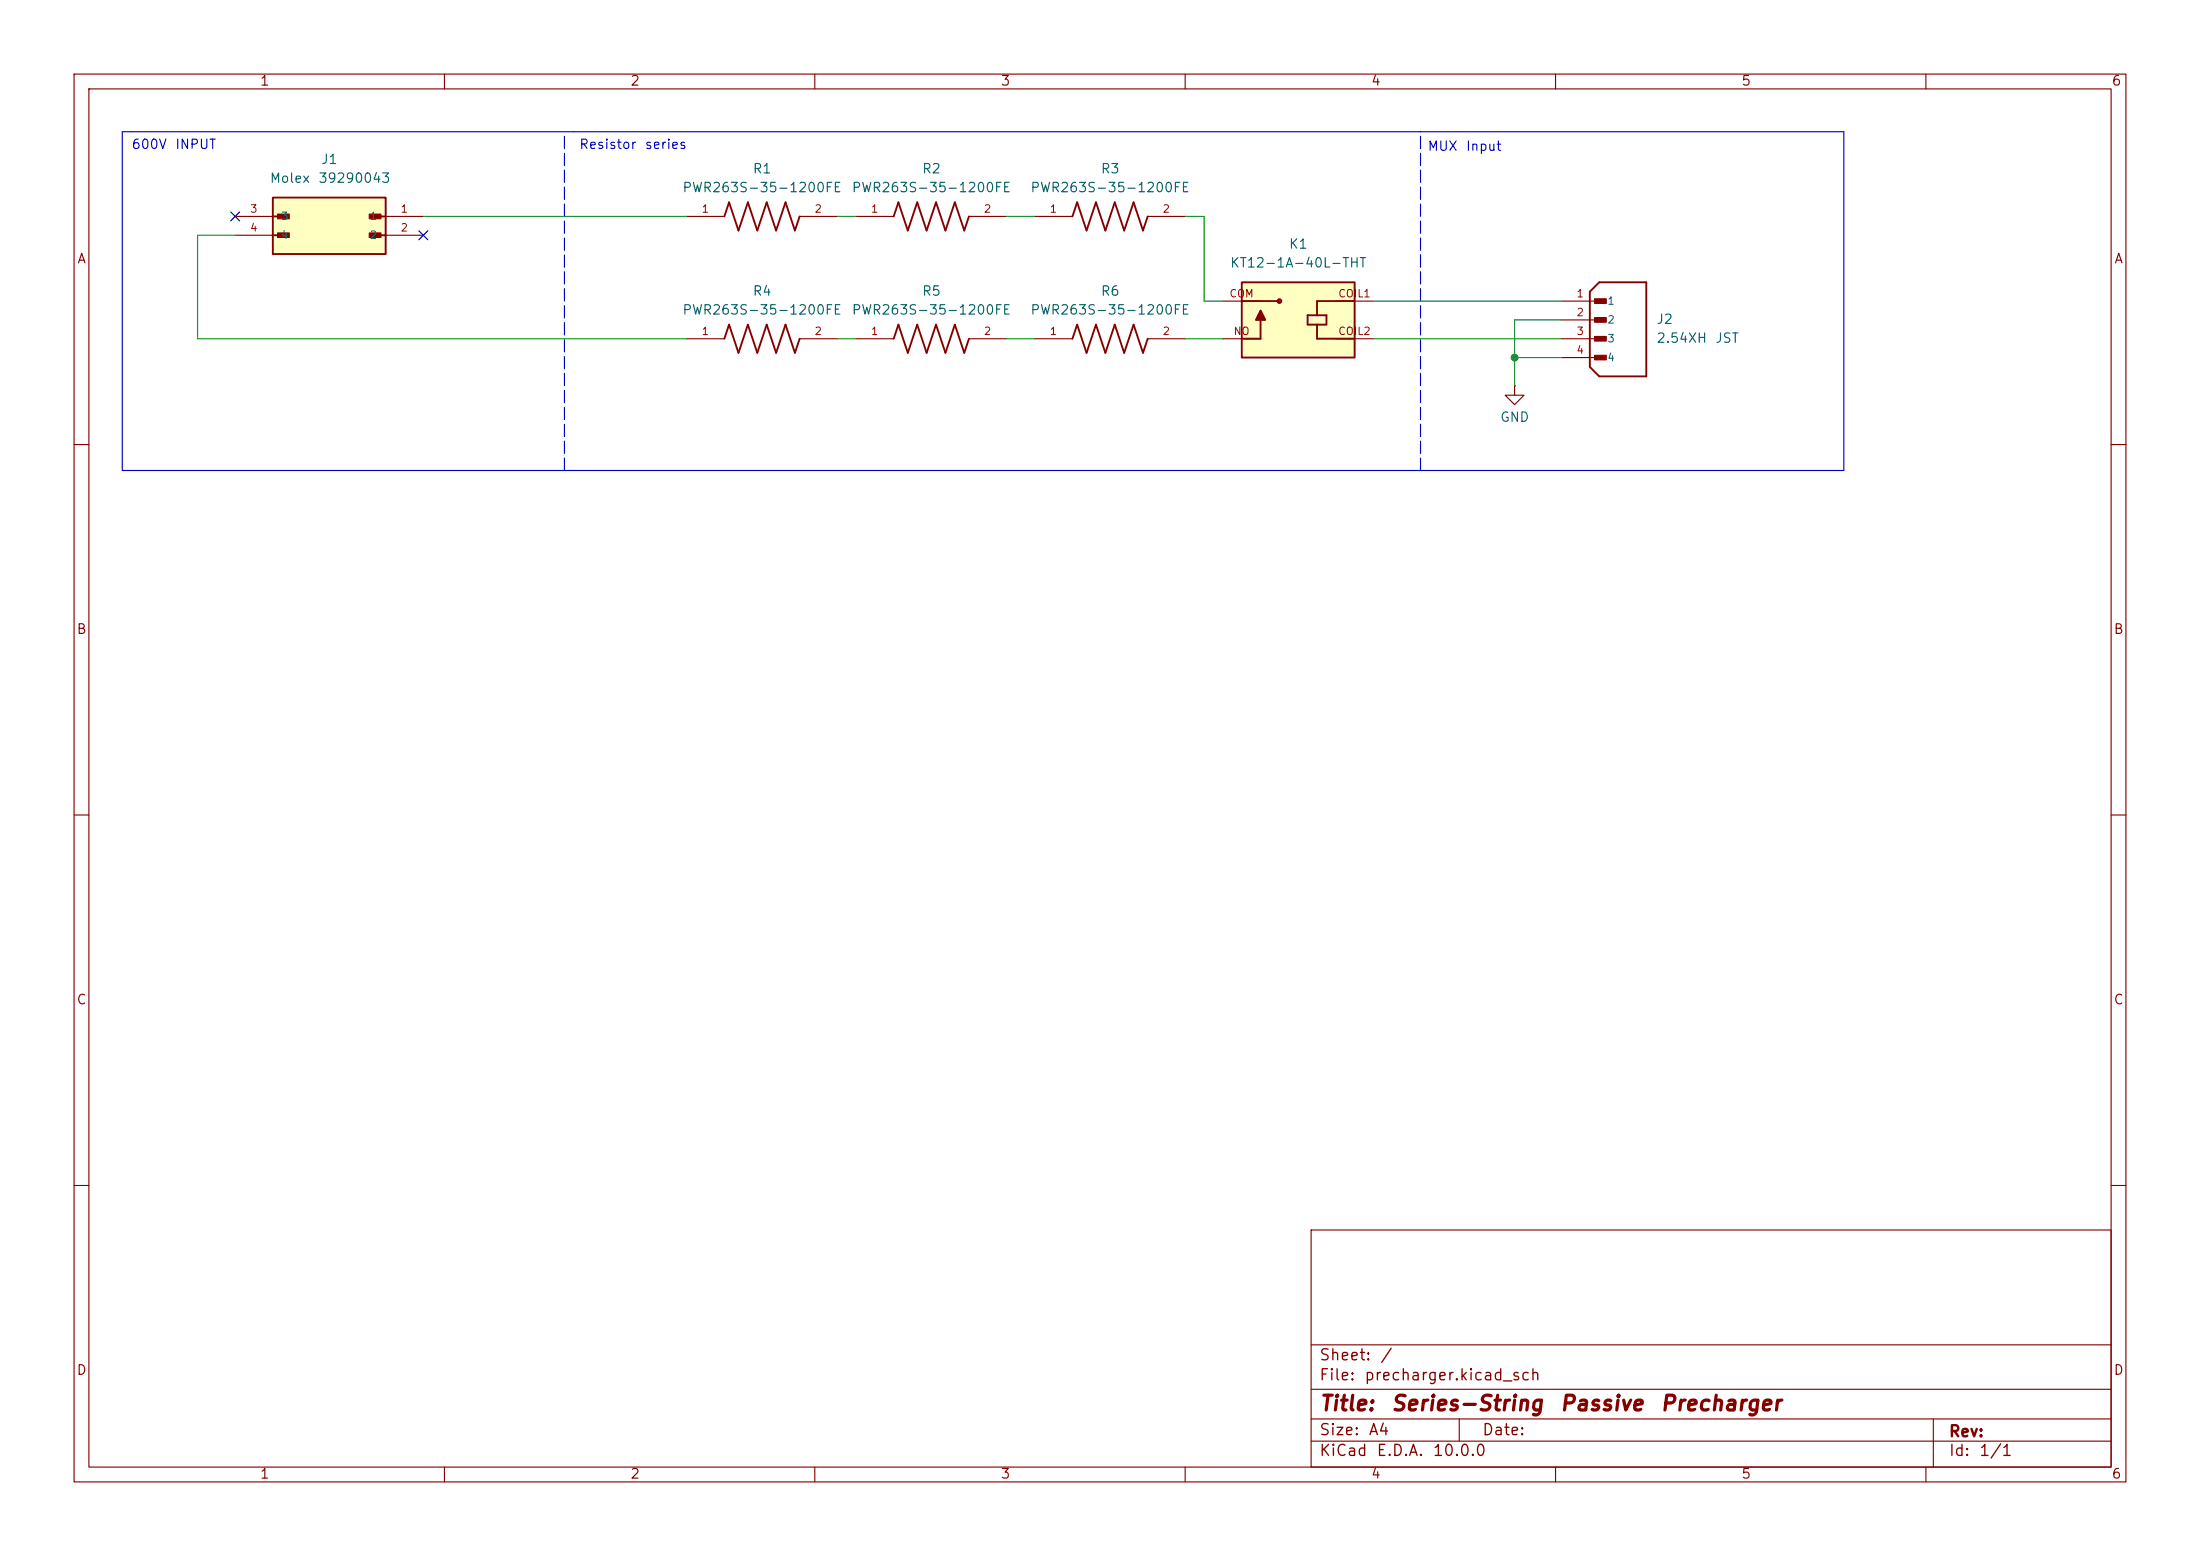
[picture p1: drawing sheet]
<svg xmlns="http://www.w3.org/2000/svg" width="297mm" height="210mm" viewBox="0 0 297 210" stroke-linecap="round" stroke-linejoin="round" font-family="sans-serif">
<g fill="none" stroke="#840000" stroke-width=".15">
<path d="M10 10h277v190h-277zM12 12h273v186h-273zM60 10v2M110 10v2M160 10v2M210 10v2M260 10v2M10 60h2M285 60h2M10 110h2M285 110h2M10 160h2"/>
<path d="M177 166h108v32h-108zM285 160h2M60 198v2M110 198v2M160 198v2M177 194.5h108M177 191.5h108M177 187.5h108M177 181.5h108M197 191.5v3M210 198v2M260 198v2"/>
<path d="M261 191.5v6.5"/>
</g>
<path d="M36.8 26.7h15.3v7.6h-15.3z" fill="#ffffc2"/>
<path d="M36.8 26.7h15.3v7.6h-15.3zM36.8 29.2h1.9M36.8 31.8h1.9M50.2 29.2h1.9M50.2 31.8h1.9M97.8 45.7l.6-1.9 1.3 3.8 1.3-3.8 1.2 3.8 1.3-3.8 1.3 3.8 1.2-3.8 1.3 3.8 .6-1.9M120.6 45.7l.7-1.9 1.3 3.8 1.2-3.8 1.3 3.8 1.3-3.8 1.2 3.8 1.3-3.8 1.3 3.8 .6-1.9" fill="none" stroke="#840000" stroke-width=".25"/>
<g fill="#840000" stroke="#840000" stroke-width=".14">
<path d="M49.8 28.9h1.6v.6h-1.6z"/>
<path d="M49.8 31.4h1.6v.7h-1.6z"/>
<path d="M37.5 28.9h1.6v.6h-1.6z"/>
<path d="M37.5 31.4h1.6v.7h-1.6z"/>
</g>
<path d="M31.7 29.2h5.1M31.7 31.8h5.1M52.1 29.2h5M52.1 31.8h5M92.7 45.7h5.1M107.9 45.7h5.1M115.6 45.7h5M130.8 45.7h5.1" fill="none" stroke="#840000" stroke-width=".15"/>
<path d="M167.6 38.1h15.3v10.2h-15.3z" fill="#ffffc2"/>
<g fill="none" stroke="#840000" stroke-width=".25">
<path d="M97.8 29.2l.6-1.9 1.3 3.8 1.3-3.8 1.2 3.8 1.3-3.8 1.3 3.8 1.2-3.8 1.3 3.8 .6-1.9M120.6 29.2l.7-1.9 1.3 3.8 1.2-3.8 1.3 3.8 1.3-3.8 1.2 3.8 1.3-3.8 1.3 3.8 .6-1.9M144.8 29.2l.6-1.9 1.3 3.8 1.3-3.8 1.2 3.8 1.3-3.8 1.3 3.8 1.2-3.8 1.3 3.8 .6-1.9M167.6 38.1h15.3v10.2h-15.3zM215.9 38.1h6.3v12.7h-6.3l-1.3-1.3v-10.1zM144.8 45.7l.6-1.9 1.3 3.8 1.3-3.8 1.2 3.8 1.3-3.8 1.3 3.8 1.2-3.8 1.3 3.8 .6-1.9M167.6 40.6h5.1M170.2 43.2v2.5h-2.6M176.5 42.5h2.6v1.3h-2.6zM177.8 43.8v1.9h5.1M182.9 40.6h-5.1v1.9"/>
<circle cx="172.7" cy="40.6" r=".25"/>
</g>
<path d="M170.2 41.9l.6 1.3h-1.3z" fill="#840000" stroke="#840000" stroke-width=".25"/>
<g fill="none" stroke="#840000" stroke-width=".15">
<path d="M92.7 29.2h5.1M107.9 29.2h5.1M115.6 29.2h5M130.8 29.2h5.1M139.7 29.2h5.1M154.9 29.2h5.1M139.7 45.7h5.1M154.9 45.7h5.1M165.1 40.6h5.1M165.1 45.7h5.1M180.3 40.6h5.1M180.3 45.7h5.1"/>
<path d="M204.5 52.1v1.2h1.2l-1.2 1.3-1.3-1.3h1.3M204.5 52.1h.1M210.8 40.6h5.1M210.8 45.7h5.1M210.8 43.2h5.1M210.8 48.3h5.1"/>
</g>
<g fill="#840000" stroke="#840000" stroke-width=".14">
<path d="M215.3 40.3h1.6v.7h-1.6z"/>
<path d="M215.3 42.9h1.6v.6h-1.6z"/>
<path d="M215.3 45.4h1.6v.6h-1.6z"/>
<path d="M215.3 47.9h1.6v.7h-1.6z"/>
</g>
<path d="M16.5 17.8h232.4v45.7h-232.4z" fill="none" stroke="#0000c2" stroke-width=".15"/>
<path d="M76.2 63.5v-45.7M191.8 63.5v-45.7" fill="none" stroke="#0000c2" stroke-width=".15" stroke-dasharray="1.7 .6"/>
<path d="M31.7 31.8h-5v13.9h66M57.1 29.2h35.6M113 29.2h2.6M135.9 29.2h3.8M160 29.2h2.6v11.4h2.5M113 45.7h2.6M135.9 45.7h3.8M160 45.7h5.1M185.4 45.7h25.4M185.4 40.6h25.4M204.5 48.3h6.3M210.8 43.2h-6.3v8.9" fill="none" stroke="#009600" stroke-width=".15"/>
<path d="M31.1 28.6l1.3 1.2M32.4 28.6l-1.3 1.2M56.5 31.1l1.3 1.3M57.8 31.1l-1.3 1.3" fill="none" stroke="#000084" stroke-width=".15"/>
<circle cx="204.5" cy="48.3" r=".46" fill="#009600" stroke="#009600" stroke-width=".14"/>
<g font-size="2" fill="#840000">
<text x="178" y="190.9">Title:</text>
<text x="187.7" y="190.9">Series-String</text>
<text x="210.5" y="190.9">Passive</text>
<text x="224" y="190.9">Precharger</text>
</g>
<g font-size="1.5" fill="#840000">
<text x="178" y="184">Sheet:</text>
<text x="186.2" y="184">/</text>
<text x="178" y="186.7">File:</text>
<text x="184.1" y="186.7">precharger.kicad_sch</text>
<text x="178" y="196.9">KiCad</text>
<text x="178" y="194.1">Size:</text>
<text x="184.7" y="194.1">A4</text>
<text x="185.7" y="196.9">E.D.A.</text>
<text x="193.3" y="196.9">10.0.0</text>
<text x="200" y="194.1">Date:</text>
<text x="263" y="194.3">Rev:</text>
<text x="263" y="196.9">Id:</text>
<text x="267.1" y="196.9">1/1</text>
</g>
<g font-size="1.3" fill="#840000">
<text x="35" y="11.9">1</text>
<text x="85" y="11.9">2</text>
<text x="135" y="11.9">3</text>
<text x="185" y="11.9">4</text>
<text x="235" y="11.9">5</text>
<text x="285" y="11.9">6</text>
<text x="10.3" y="35.9">A</text>
<text x="285.3" y="35.9">A</text>
<text x="10.3" y="85.9">B</text>
<text x="285.3" y="85.9">B</text>
<text x="10.3" y="135.9">C</text>
<text x="285.3" y="135.9">C</text>
<text x="10.3" y="185.9">D</text>
<text x="285.3" y="185.9">D</text>
<text x="35" y="199.9">1</text>
<text x="85" y="199.9">2</text>
<text x="135" y="199.9">3</text>
<text x="185" y="199.9">4</text>
<text x="235" y="199.9">5</text>
<text x="285" y="199.9">6</text>
</g>
<g font-size="1.3" fill="#0000c2">
<text x="17.7" y="20.4">600V</text>
<text x="23.6" y="20.4">INPUT</text>
<text x="78.1" y="20.4">Resistor</text>
<text x="87" y="20.4">series</text>
<text x="192.6" y="20.7">MUX</text>
<text x="197.8" y="20.7">Input</text>
</g>
<g font-size="1.3" fill="#006464">
<text x="43.3" y="22.5">J1</text>
<text x="101.5" y="23.7">R1</text>
<text x="124.4" y="23.7">R2</text>
<text x="148.5" y="23.7">R3</text>
<text x="36.3" y="25">Molex</text>
<text x="42.9" y="25">39290043</text>
<text x="92" y="26.3">PWR263S-35-1200FE</text>
<text x="114.9" y="26.3">PWR263S-35-1200FE</text>
<text x="139" y="26.3">PWR263S-35-1200FE</text>
<text x="173.9" y="33.9">K1</text>
<text x="101.5" y="40.2">R4</text>
<text x="124.4" y="40.2">R5</text>
<text x="148.5" y="40.2">R6</text>
<text x="166" y="36.4">KT12-1A-40L-THT</text>
<text x="92" y="42.8">PWR263S-35-1200FE</text>
<text x="114.9" y="42.8">PWR263S-35-1200FE</text>
<text x="139" y="42.8">PWR263S-35-1200FE</text>
<text x="223.5" y="44">J2</text>
<text x="223.5" y="46.6">2.54XH</text>
<text x="231.5" y="46.6">JST</text>
<text x="202.4" y="57.3">GND</text>
</g>
<g font-size="1" fill="#a90000">
<text x="33.7" y="29">3</text>
<text x="54" y="29">1</text>
<text x="94.6" y="29">1</text>
<text x="109.9" y="29">2</text>
<text x="117.5" y="29">1</text>
<text x="132.7" y="29">2</text>
<text x="141.6" y="29">1</text>
<text x="156.9" y="29">2</text>
<text x="33.7" y="31.5">4</text>
<text x="54" y="31.5">2</text>
<text x="165.9" y="40.4">COM</text>
<text x="180.6" y="40.4">COIL1</text>
<text x="212.7" y="40.4">1</text>
<text x="94.6" y="45.5">1</text>
<text x="109.9" y="45.5">2</text>
<text x="117.5" y="45.5">1</text>
<text x="132.7" y="45.5">2</text>
<text x="141.6" y="45.5">1</text>
<text x="156.9" y="45.5">2</text>
<text x="166.4" y="45.5">NO</text>
<text x="180.6" y="45.5">COIL2</text>
<text x="212.7" y="42.9">2</text>
<text x="212.7" y="45.5">3</text>
<text x="212.7" y="48">4</text>
</g>
<g font-size="1" fill="#006464">
<text x="37.8" y="29.9">3</text>
<text x="49.8" y="29.9">1</text>
<text x="37.8" y="32.5">4</text>
<text x="49.8" y="32.5">2</text>
<text x="216.9" y="41.4">1</text>
<text x="216.9" y="43.9">2</text>
<text x="216.9" y="46.5">3</text>
<text x="216.9" y="49">4</text>
</g>
</svg>
